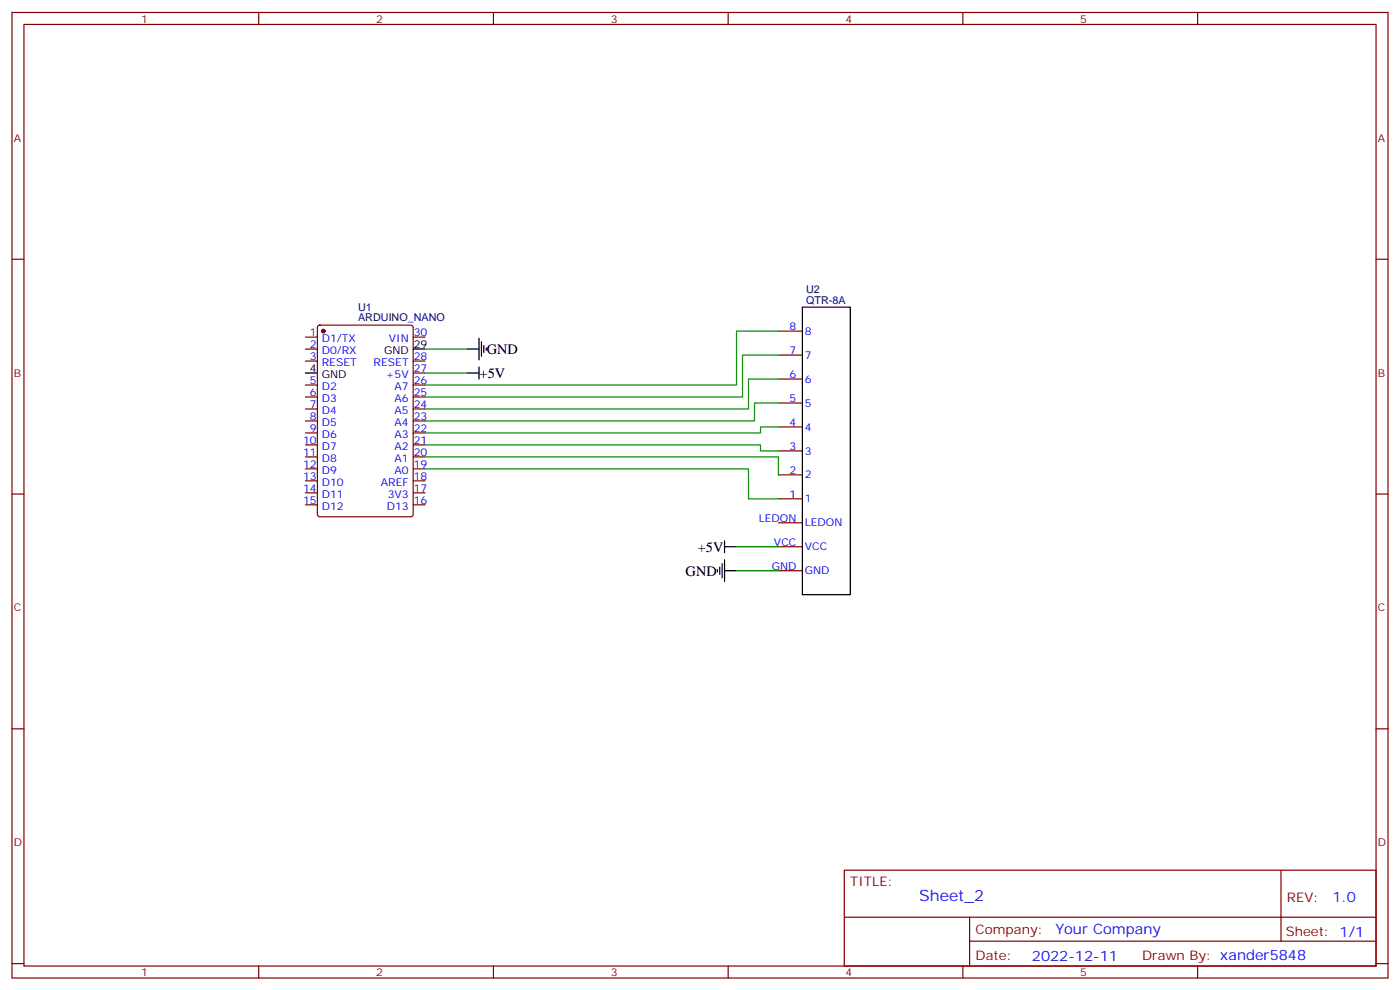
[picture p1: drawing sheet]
<svg xmlns="http://www.w3.org/2000/svg" width="412mm" height="292mm" viewBox="0 0 412 292" stroke-linecap="round" stroke-linejoin="round" font-family="sans-serif">
<g fill="none" stroke="#870000" stroke-width=".35">
<path d="M3.5 3.7h405.4v284.3h-405.4zM7.1 7.2h398.2v277.3h-398.2zM76.2 3.7v3.5M145.3 3.7v3.5M214.5 3.7v3.5M283.6 3.7v3.5M352.8 3.7v3.5M3.5 76.3h3.6M405.3 76.3h3.6M90 99.3h3.5M93.7 96l.5-.3h26.8l.7 .5v55.3l-.5 .6-27 .1-.7-.5v-55.3zM121.7 99.3h3.5"/>
<path d="M229.3 97.5h7.1M90 102.8h3.5M90 106.3h3.5M90 113.4h3.5M90 116.9h3.5M121.7 106.3h3.5M121.7 113.4h3.5M121.7 116.9h3.5M121.7 109.9h3.5M229.3 118.7h7.1M229.3 111.6h7.1M229.3 104.6h7.1"/>
<path d="M90 120.4h3.5M90 124h3.5M90 127.5h3.5M90 131h3.5M90 134.5h3.5M90 138.1h3.5M121.7 120.4h3.5M121.7 124h3.5M121.7 127.5h3.5M121.7 131h3.5M121.7 134.5h3.5M121.7 138.1h3.5"/>
<path d="M229.3 139.8h7.1M229.3 132.8h7.1M229.3 125.7h7.1M3.5 145.5h3.6M90 141.6h3.5M90 145.1h3.5M90 148.7h3.5M121.7 141.6h3.5M121.7 145.1h3.5M121.7 148.7h3.5M229.3 146.9h7.1M229.3 154h7.1"/>
<path d="M405.3 145.5h3.6M229.3 161h7.1M229.3 168.1h7.1M3.5 214.6h3.6M405.3 214.6h3.6M248.7 256.3h156.6v28.2h-156.6zM377.3 256.3v20.9M248.7 270.1h156.5M285.6 277.2h119.6M285.6 270.1v14.1M3.5 283.8h3.6M76.2 284.5v3.5"/>
<path d="M145.3 284.5v3.5M214.5 284.5v3.5M283.6 284.5v3.5M352.8 284.5v3.5M405.3 283.8h3.6"/>
</g>
<g fill="none" stroke="#000" stroke-width=".35">
<path d="M141.1 99.6v6.4M236.4 90.5h14.1v84.6h-14.1zM90 109.9h3.5M121.7 102.8h3.5M137.6 109.9h3.5M137.6 102.8h3.5M141.1 108.1v3.5M141.8 100.7v4.2M142.5 101.7v2.2M143.2 102.4v.8M213.4 159.2v3.6M211.3 167.7v.7"/>
<path d="M212 167v2.1M212.7 165.9v4.3M213.4 168.1h3.6M213.4 164.9v6.3M213.4 161h3.6"/>
</g>
<circle cx="95.2" cy="97.5" r=".53" fill="#870000" stroke="#870000" stroke-width=".35"/>
<path d="M229.3 97.5h-12.3v15.9h-91.8M125.2 109.9h12.4M125.2 102.8h12.4M229.3 118.7h-7.1v5.3h-97M229.3 111.6h-8.8v8.8h-95.3M229.3 104.6h-10.6v12.3h-93.5M125.2 138.1h95.3v8.8h8.8M125.2 134.5h104.1v5.3M125.2 131h98.8v1.8h5.3M229.3 125.7h-5.3v1.8h-98.8M217 168.1h12.3M217 161h12.3" fill="none" stroke="#008700" stroke-width=".35"/>
<text font-size="4.6" fill="#00f" x="270.8" y="265.3">Sheet_2</text>
<g font-size="4.2">
<text x="143.4" y="104.2">GND</text>
<text x="141.3" y="111.3">+5V</text>
<text x="205.5" y="162.4">+5V</text>
<text x="202" y="169.5">GND</text>
</g>
<g font-size="4.2" fill="#00f">
<text x="392.5" y="265.5">1.0</text>
<text x="310.9" y="275.1">Your Company</text>
<text x="304" y="282.9">2022-12-11</text>
</g>
<g font-size="3.9" fill="#800">
<text x="250.5" y="260.8">TITLE:</text>
<text x="379.1" y="265.5">REV:</text>
<text x="287.4" y="275">Company:</text>
<text x="378.7" y="275.7">Sheet: 1/1</text>
<text x="287.4" y="282.7">Date:</text>
<text x="336.4" y="282.8">Drawn By: xander5848</text>
</g>
<g font-size="3.2" fill="#800">
<text x="41.6" y="6.7">1</text>
<text x="110.8" y="6.7">2</text>
<text x="179.9" y="6.7">3</text>
<text x="249.1" y="6.7">4</text>
<text x="318.2" y="6.7">5</text>
<text x="4.1" y="41.8">A</text>
<text x="405.9" y="41.8">A</text>
<text x="4.1" y="110.9">B</text>
<text x="405.9" y="110.9">B</text>
<text x="4.1" y="180.1">C</text>
<text x="405.9" y="180.1">C</text>
<text x="4.1" y="249.2">D</text>
<text x="405.9" y="249.2">D</text>
<text x="41.6" y="287.5">1</text>
<text x="110.8" y="287.5">2</text>
<text x="179.9" y="287.5">3</text>
<text x="249.1" y="287.5">4</text>
<text x="318.2" y="287.5">5</text>
</g>
<g font-size="3.2" fill="#000080">
<text x="237.4" y="89.4">QTR-8A</text>
<text x="237.4" y="86.4">U2</text>
<text x="105.5" y="94.6">ARDUINO_NANO</text>
<text x="105.5" y="91.6">U1</text>
</g>
<g font-size="3.2" fill="#00f">
<text x="91.3" y="98.9">1</text>
<text x="94.8" y="100.7">D1/TX</text>
<text x="114.5" y="100.7">VIN</text>
<text x="121.9" y="98.9">30</text>
<text x="232.6" y="97.2">8</text>
<text x="237.1" y="98.6">8</text>
<text x="91.3" y="102.4">2</text>
<text x="91.3" y="106">3</text>
<text x="94.8" y="104.2">D0/RX</text>
<text x="94.8" y="107.7">RESET</text>
<text x="110.1" y="107.7">RESET</text>
<text x="121.9" y="106">28</text>
<text x="232.6" y="104.2">7</text>
<text x="237.1" y="105.6">7</text>
<text x="91.3" y="113">5</text>
<text x="113.6" y="111.3">+5V</text>
<text x="121.9" y="113">26</text>
<text x="121.9" y="109.5">27</text>
<text x="232.6" y="111.3">6</text>
<text x="237.1" y="112.7">6</text>
<text x="91.3" y="116.6">6</text>
<text x="94.8" y="114.8">D2</text>
<text x="94.8" y="118.3">D3</text>
<text x="116.2" y="118.3">A6</text>
<text x="116.2" y="114.8">A7</text>
<text x="121.9" y="116.6">25</text>
<text x="232.6" y="118.3">5</text>
<text x="237.1" y="119.7">5</text>
<text x="91.3" y="120.1">7</text>
<text x="91.3" y="123.6">8</text>
<text x="94.8" y="121.8">D4</text>
<text x="94.8" y="125.4">D5</text>
<text x="116.2" y="125.4">A4</text>
<text x="116.2" y="121.8">A5</text>
<text x="121.9" y="123.6">23</text>
<text x="121.9" y="120.1">24</text>
<text x="232.6" y="125.4">4</text>
<text x="89.3" y="130.7">10</text>
<text x="91.3" y="127.1">9</text>
<text x="94.8" y="128.9">D6</text>
<text x="116.2" y="128.9">A3</text>
<text x="121.9" y="130.7">21</text>
<text x="121.9" y="127.1">22</text>
<text x="237.1" y="126.8">4</text>
<text x="89.3" y="134.2">11</text>
<text x="89.3" y="137.7">12</text>
<text x="94.8" y="132.4">D7</text>
<text x="94.8" y="136">D8</text>
<text x="116.2" y="136">A1</text>
<text x="116.2" y="132.4">A2</text>
<text x="121.9" y="137.7">19</text>
<text x="121.9" y="134.2">20</text>
<text x="232.6" y="132.4">3</text>
<text x="237.1" y="133.8">3</text>
<text x="89.3" y="141.3">13</text>
<text x="94.8" y="139.5">D9</text>
<text x="94.8" y="143">D10</text>
<text x="112.2" y="143">AREF</text>
<text x="116.2" y="139.5">A0</text>
<text x="121.9" y="141.3">18</text>
<text x="232.6" y="139.5">2</text>
<text x="237.1" y="140.9">2</text>
<text x="89.3" y="144.8">14</text>
<text x="89.3" y="148.3">15</text>
<text x="94.8" y="146.5">D11</text>
<text x="114.2" y="146.5">3V3</text>
<text x="121.9" y="148.3">16</text>
<text x="121.9" y="144.8">17</text>
<text x="232.6" y="146.5">1</text>
<text x="237.1" y="148">1</text>
<text x="94.8" y="150.1">D12</text>
<text x="113.9" y="150.1">D13</text>
<text x="223.5" y="153.6">LEDON</text>
<text x="237.1" y="155">LEDON</text>
<text x="228" y="160.7">VCC</text>
<text x="227.3" y="167.7">GND</text>
<text x="237.1" y="162.1">VCC</text>
<text x="237.1" y="169.1">GND</text>
</g>
<g font-size="3.2">
<text x="113.1" y="104.2">GND</text>
<text x="121.9" y="102.4">29</text>
<text x="91.3" y="109.5">4</text>
<text x="94.8" y="111.3">GND</text>
</g>
</svg>
